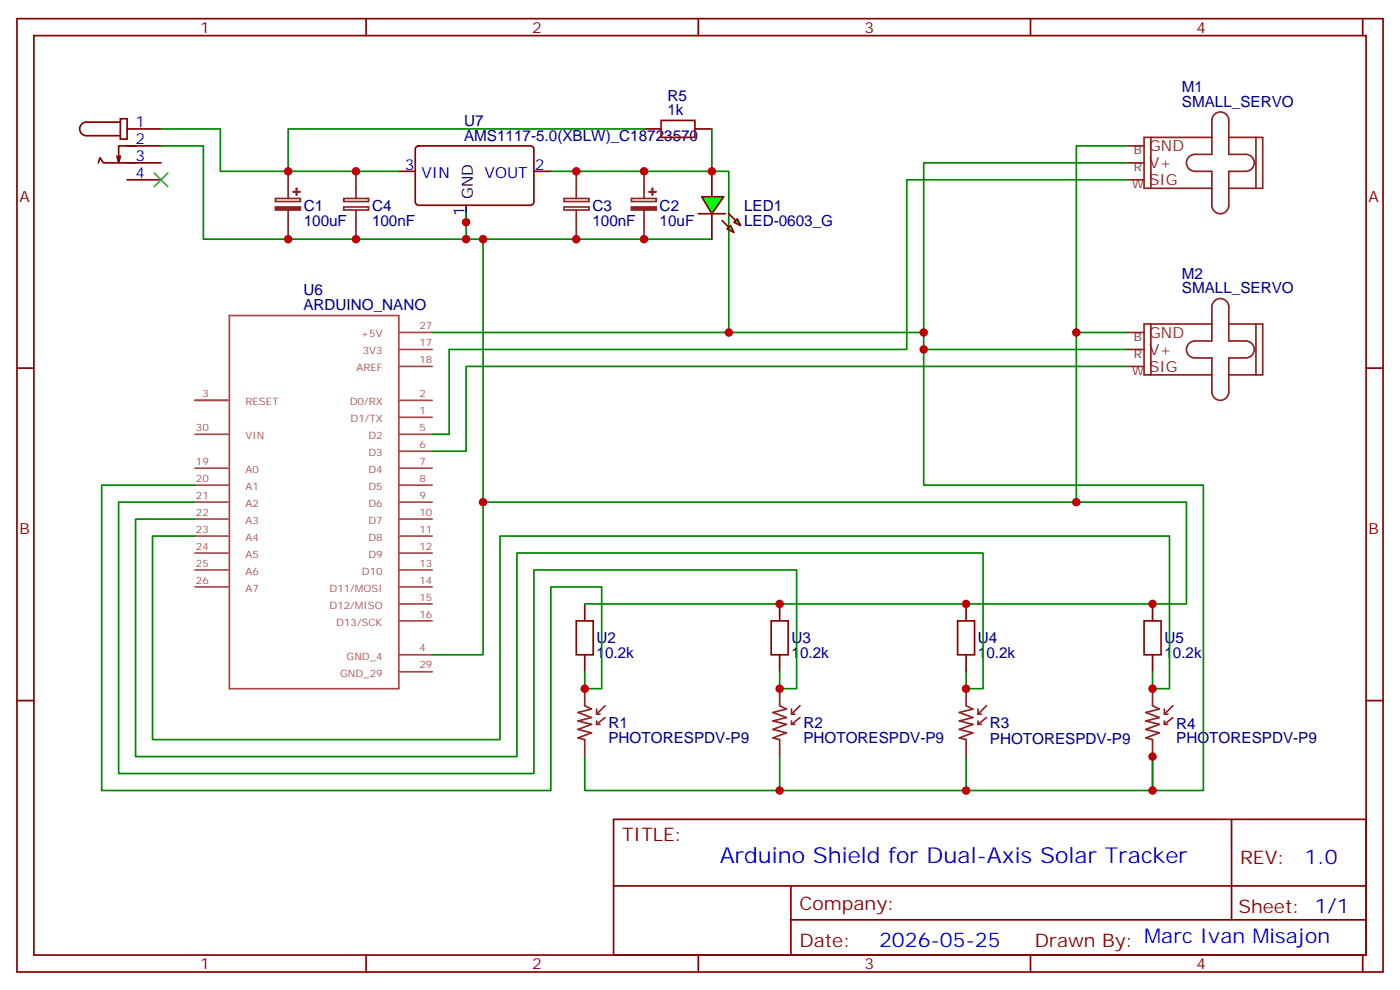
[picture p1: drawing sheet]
<svg xmlns="http://www.w3.org/2000/svg" width="291mm" height="206mm" viewBox="0 0 291 206" stroke-linecap="round" stroke-linejoin="round" font-family="sans-serif">
<g fill="none" stroke="#870000" stroke-width=".35">
<path d="M3.5 3.9h284.4v198.2h-284.4zM7.1 7.4h277.2v191.2h-277.2zM76.2 3.9v3.5M145.3 3.9v3.5M214.5 3.9v3.5M283.6 3.9v3.5M20.5 33.9l.3-1.1 .7 1.1h6.7M24.3 32.5l.4 1.4M25 24.7h1.5v4.2h-1.5zM25 25.4h-7a1.41 1.41 0 0 0-1.4 1.4 1.41 1.41 0 0 0 1.4 1.4h7M26.5 37.4h7M26.5 30.3h7"/>
<path d="M26.5 33.9h7M26.5 26.8h7M28.2 30.3h-3.5v3.6l.3-1.4M82.9 35.6h3.5M86.7 30.5l.4-.2h23.3a.71 .71 0 0 1 .7 .7v11a.76 .76 0 0 1-.7 .7h-23.3a.76 .76 0 0 1-.7-.7v-11zM111.1 35.6h3.6M134.1 26.8h3.5M144.6 26.8h3.6M148.2 35.6v5.3M148.2 44.4v5.3M3.5 76.6h3.6M284.3 76.6h3.6"/>
<path d="M121.7 125.6v3.5M121.7 136.2v3.5M162.3 125.6v3.5M162.3 136.2v3.5M201.1 125.6v3.5M201.1 136.2v3.5M239.9 125.6v3.5M239.9 136.2v3.5M3.5 145.7h3.6M284.3 145.7h3.6M127.7 170.4h156.6v28.2h-156.6zM256.3 170.4v20.9"/>
<path d="M76.2 198.6v3.5M127.7 184.2h156.5M145.3 198.6v3.5M164.6 191.3h119.6M164.6 184.2v14.1M214.5 198.6v3.5M283.6 198.6v3.5"/>
</g>
<g fill="none" stroke="#8c2424" stroke-width=".35">
<path d="M60 35.6v5.7M74.1 35.6v5.7M119.9 35.6v5.7M134.1 35.6v5.7M234.6 37.4h3.5M234.6 33.9h3.5M234.6 30.3h3.5M239.5 28.6v10.6M252.2 28.6h-14.1v10.6h14.1M252.8 23.8a1.76 1.76 0 0 1 1.9-.4 1.76 1.76 0 0 1 1.1 1.6v7.1h3.5a1.76 1.76 0 0 1 1.8 1.8 1.76 1.76 0 0 1-1.8 1.7h-3.5v7.1a1.76 1.76 0 0 1-1.8 1.7 1.76 1.76 0 0 1-1.8-1.7v-7.1h-3.5a1.76 1.76 0 0 1-1.8-1.7 1.76 1.76 0 0 1 1.8-1.8h3.5v-7.1l.1-.4zM255.8 28.6h7v10.6h-7M261.4 28.6v10.6"/>
<path d="M57.3 41.3h5.2v.6h-5.2zM60 43.7v6M71.5 43h5.2v.7h-5.2zM71.5 41.3h5.2v.6h-5.2zM74.1 43.7v6M117.4 43h5.2v.7h-5.2zM117.4 41.3h5.2v.6h-5.2zM119.9 43.7v6M131.4 41.3h5.2v.6h-5.2zM134.1 43.7v6M234.6 76.2h3.5M234.6 72.7h3.5"/>
<path d="M234.6 69.1h3.5M239.5 67.4v10.6M252.2 67.4h-14.1v10.6h14.1M252.8 62.6a1.76 1.76 0 0 1 1.9-.4 1.76 1.76 0 0 1 1.1 1.7v7h3.5a1.76 1.76 0 0 1 1.8 1.8 1.76 1.76 0 0 1-1.8 1.7h-3.5v7.1a1.76 1.76 0 0 1-1.8 1.8 1.76 1.76 0 0 1-1.8-1.8v-7.1h-3.5a1.76 1.76 0 0 1-1.8-1.7 1.76 1.76 0 0 1 1.8-1.8h3.5v-7l.1-.5zM255.8 67.4h7v10.6h-7M261.4 67.4v10.6M121.7 143.2v3.6l1.4 .7-2.8 .7 2.8 1-2.8 .7 2.8 .7-2.8 1.1 2.8 .7-2.8 1.1 1.4 .3v3.5M124.2 148.5h.7M124.2 147.5v1M124.2 149.9v.7M124.2 150.6h.7M125.9 146.8l-1.7 1.7"/>
<path d="M125.9 149.2l-1.7 1.4M162.3 143.2v3.6l1.4 .7-2.8 .7 2.8 1-2.8 .7 2.8 .7-2.8 1.1 2.8 .7-2.8 1.1 1.4 .3v3.5M164.7 148.5h.8M164.7 150.6h.8M164.7 147.5v1M164.7 149.9v.7M166.5 146.8l-1.8 1.7M166.5 149.2l-1.8 1.4M201.1 143.2v3.6l1.4 .7-2.8 .7 2.8 1-2.8 .7 2.8 .7-2.8 1.1 2.8 .7-2.8 1.1 1.4 .3v3.5M203.6 148.5h.7M203.6 150.6h.7M203.6 147.5v1"/>
<path d="M203.6 149.9v.7M205.3 146.8l-1.7 1.7M205.3 149.2l-1.7 1.4M239.9 143.2v3.6l1.4 .7-2.8 .7 2.8 1-2.8 .7 2.8 .7-2.8 1.1 2.8 .7-2.8 1.1 1.4 .3v3.5M242.4 148.5h.7M242.4 150.6h.7M242.4 147.5v1M242.4 149.9v.7M244.1 146.8l-1.7 1.7M244.1 149.2l-1.7 1.4"/>
</g>
<g fill="none" stroke="#008700" stroke-width=".35">
<path d="M33.5 30.3h8.8v19.4h105.9M33.5 26.8h12.4v8.8h37M114.7 35.6h37v33.5M234.6 37.4h-45.9v35.3h-95.2v17.6h-3.5M234.6 30.3h-10.6v38.8h10.6M234.6 33.9h-42.3v35.2M97 44.4v5.3M100.5 49.7v54.7M90 69.1h102.3v3.6h42.3M192.3 72.7v28.2h58.2v63.5h-10.6v-7.1v7.1h-118.2v-7.1M224 69.1v35.3M234.6 76.2h-137.6v17.6h-7"/>
<path d="M40.6 100.9h-19.4v63.5h93.5v-42.3h10.5v21.1h-3.5v-3.5M40.6 104.4h-15.9v56.5h86.4v-42.4h54.7v24.7h-3.5v-3.5M40.6 107.9h-12.4v49.4h79.4v-42.3h97v28.2h-3.5v-3.5M40.6 111.5h-8.9v42.3h72.4v-42.3h139.3v31.7h-3.5v-3.5M121.7 125.6h125.2v-21.2h-146.4v31.8h-10.5M162.3 157.3v7.1M201.1 157.3v7.1"/>
</g>
<path d="M137.6 25h7v3.6h-7zM119.9 129.1h3.6v7.1h-3.6zM160.5 129.1h3.5v7.1h-3.5zM199.3 129.1h3.5v7.1h-3.5zM238.1 129.1h3.6v7.1h-3.6z" fill="none" stroke="#a10000" stroke-width=".35"/>
<g fill="none" stroke="#a64a4a" stroke-width=".35">
<path d="M47.7 65.6h35.3v77.6h-35.3zM83 72.7h7M83 76.2h7M83 69.1h7M40.6 83.3h6.9M40.6 90.3h6.9M40.6 97.4h6.9M83 86.8h7M83 83.3h7M83 90.3h7M83 93.8h7M83 97.4h7"/>
<path d="M40.6 100.9h6.9M40.6 104.4h6.9M40.6 107.9h6.9M40.6 111.5h6.9M40.6 115h6.9M40.6 118.5h6.9M83 100.9h7M83 104.4h7M83 107.9h7M83 111.5h7M83 115h7M83 118.5h7"/>
<path d="M40.6 122.1h6.9M83 139.7h7M83 129.1h7M83 122.1h7M83 125.6h7M83 136.2h7"/>
</g>
<path d="M32.1 36l2.8 2.8M34.9 36l-2.8 2.8" fill="none" stroke="#3c3" stroke-width=".35"/>
<path d="M97 42.7v3.5" fill="none" stroke="#000" stroke-width=".35"/>
<g fill="#8c2424" stroke="#8c2424" stroke-width=".35">
<path d="M57.3 43h5.2v.7h-5.2z"/>
<path d="M61 39.9h1.4z"/>
<path d="M61.7 39.2v1.4z"/>
<path d="M131.4 43h5.2v.7h-5.2z"/>
<path d="M135.1 39.9h1.4z"/>
<path d="M135.8 39.2v1.4z"/>
</g>
<g fill="#0f0" stroke="#870000" stroke-width=".35">
<path d="M151.3 47.6l.7-.7 .8 1.4z"/>
<path d="M153.5 45.5l.7 1.4-1.4-.7z"/>
</g>
<g fill="#870000" stroke="#870000" stroke-width=".35">
<path d="M150.3 45.9l1.4 1.4z"/>
<path d="M151.7 44.4l1.4 1.5z"/>
</g>
<path d="M145.3 44.4h5.7z" fill="#f00" stroke="#870000" stroke-width=".35"/>
<path d="M146 40.9h4.6l-2.4 3.5z" fill="#0f0" stroke="#870000" stroke-width=".35"/>
<path d="M134.1 26.8h-74.1v8.8M148.2 26.8v8.8" fill="none" stroke="#008700" stroke-width=".35"/>
<g fill="#c00">
<circle cx="162.3" cy="164.4" r=".88"/>
<circle cx="201.1" cy="164.4" r=".88"/>
<circle cx="239.9" cy="164.4" r=".88"/>
<circle cx="239.9" cy="157.3" r=".88"/>
<circle cx="162.3" cy="125.6" r=".88"/>
<circle cx="201.1" cy="125.6" r=".88"/>
<circle cx="239.9" cy="125.6" r=".88"/>
<circle cx="224" cy="104.4" r=".88"/>
<circle cx="224" cy="69.1" r=".88"/>
<circle cx="192.3" cy="69.1" r=".88"/>
<circle cx="192.3" cy="72.7" r=".88"/>
<circle cx="119.9" cy="49.7" r=".88"/>
<circle cx="74.1" cy="49.7" r=".88"/>
<circle cx="97" cy="49.7" r=".88"/>
<circle cx="97" cy="46.2" r=".88"/>
<circle cx="100.5" cy="104.4" r=".88"/>
<circle cx="100.5" cy="49.7" r=".88"/>
<circle cx="74.1" cy="35.6" r=".88"/>
<circle cx="119.9" cy="35.6" r=".88"/>
<circle cx="60" cy="49.7" r=".88"/>
<circle cx="60" cy="35.6" r=".88"/>
<circle cx="134.1" cy="49.7" r=".88"/>
<circle cx="151.7" cy="69.1" r=".88"/>
<circle cx="134.1" cy="35.6" r=".88"/>
<circle cx="148.2" cy="35.6" r=".88"/>
<circle cx="121.7" cy="143.2" r=".88"/>
<circle cx="162.3" cy="143.2" r=".88"/>
<circle cx="201.1" cy="143.2" r=".88"/>
<circle cx="239.9" cy="143.2" r=".88"/>
</g>
<text font-size="4.6" fill="#00f" x="149.8" y="179.4">Arduino Shield for Dual-Axis Solar Tracker</text>
<g font-size="4.2" fill="#00f">
<text x="271.5" y="179.7">1.0</text>
<text x="183" y="197">2026-05-25</text>
</g>
<g font-size="3.9" fill="#800">
<text x="129.5" y="175">TITLE:</text>
<text x="258.1" y="179.7">REV:</text>
<text x="166.4" y="189.2">Company:</text>
<text x="257.7" y="189.8">Sheet: 1/1</text>
<text x="166.4" y="196.8">Date:</text>
<text x="215.4" y="196.9">Drawn By: Marc Ivan Misajon</text>
</g>
<g font-size="3.2" fill="#800">
<text x="41.6" y="6.9">1</text>
<text x="110.8" y="6.9">2</text>
<text x="179.9" y="6.9">3</text>
<text x="249.1" y="6.9">4</text>
<text x="4.1" y="42">A</text>
<text x="284.9" y="42">A</text>
<text x="4.1" y="111.1">B</text>
<text x="284.9" y="111.1">B</text>
<text x="41.6" y="201.6">1</text>
<text x="110.8" y="201.6">2</text>
<text x="179.9" y="201.6">3</text>
<text x="249.1" y="201.6">4</text>
</g>
<g font-size="3.2" fill="#000080">
<text x="138.9" y="24">1k</text>
<text x="138.9" y="21">R5</text>
<text x="246" y="22.2">SMALL_SERVO</text>
<text x="246" y="19.2">M1</text>
<text x="96.6" y="29.3">AMS1117-5.0(XBLW)_C18723570</text>
<text x="96.6" y="26.2">U7</text>
<text x="63.2" y="47">100uF</text>
<text x="63.2" y="44">C1</text>
<text x="77.4" y="47">100nF</text>
<text x="77.4" y="44">C4</text>
<text x="123.3" y="47">100nF</text>
<text x="123.3" y="44">C3</text>
<text x="137.3" y="47">10uF</text>
<text x="137.3" y="44">C2</text>
<text x="154.9" y="47">LED-0603_G</text>
<text x="154.9" y="44">LED1</text>
<text x="246" y="58">M2</text>
<text x="63.2" y="64.6">ARDUINO_NANO</text>
<text x="63.2" y="61.3">U6</text>
<text x="246" y="61">SMALL_SERVO</text>
<text x="124.2" y="136.9">10.2k</text>
<text x="124.2" y="133.7">U2</text>
<text x="164.7" y="136.9">10.2k</text>
<text x="164.7" y="133.7">U3</text>
<text x="203.6" y="136.9">10.2k</text>
<text x="203.6" y="133.7">U4</text>
<text x="242.4" y="136.9">10.2k</text>
<text x="242.4" y="133.7">U5</text>
<text x="126.6" y="154.5">PHOTORESPDV-P9</text>
<text x="126.6" y="151.3">R1</text>
<text x="167.2" y="154.5">PHOTORESPDV-P9</text>
<text x="167.2" y="151.3">R2</text>
<text x="206" y="154.6">PHOTORESPDV-P9</text>
<text x="206" y="151.4">R3</text>
<text x="244.8" y="154.6">PHOTORESPDV-P9</text>
<text x="244.8" y="151.6">R4</text>
</g>
<g font-size="3.2" fill="#00f">
<text x="28.2" y="30">2</text>
<text x="28.2" y="26.5">1</text>
<text x="28.2" y="33.5">3</text>
<text x="84.2" y="35.3">3</text>
<text x="111.3" y="35.3">2</text>
<text x="28.2" y="37">4</text>
<text x="87.7" y="37">VIN</text>
<text x="100.9" y="37">VOUT</text>
</g>
<g font-size="3.2" fill="#8d2323">
<text x="239.2" y="34.9">V+</text>
<text x="239.2" y="31.4">GND</text>
<text x="239.2" y="38.5">SIG</text>
<text x="239.2" y="70.2">GND</text>
<text x="239.2" y="77.3">SIG</text>
<text x="239.2" y="73.7">V+</text>
</g>
<g font-size="3.2">
<text x="98.4" y="41.4" transform="rotate(-90 98.4 41.4)">GND</text>
<text x="96.7" y="44.9" transform="rotate(-90 96.7 44.9)">1</text>
</g>
<g font-size="2.5" fill="#8d2323">
<text x="236" y="35.6">R</text>
<text x="236" y="32.1">B</text>
<text x="235.7" y="39.2">W</text>
<text x="236" y="70.9">B</text>
<text x="235.7" y="78">W</text>
<text x="236" y="74.4">R</text>
</g>
<g font-size="2.1" fill="#a54b4b">
<text x="75.1" y="70.2">+5V</text>
<text x="87.3" y="72">17</text>
<text x="87.3" y="68.4">27</text>
<text x="74.2" y="77.2">AREF</text>
<text x="75.5" y="73.7">3V3</text>
<text x="87.3" y="75.5">18</text>
<text x="42.1" y="82.6">3</text>
<text x="87.3" y="82.6">2</text>
<text x="40.8" y="89.6">30</text>
<text x="51.1" y="84.3">RESET</text>
<text x="72.8" y="84.3">D0/RX</text>
<text x="73" y="87.8">D1/TX</text>
<text x="87.3" y="86.1">1</text>
<text x="87.3" y="89.6">5</text>
<text x="51.1" y="91.4">VIN</text>
<text x="76.7" y="91.4">D2</text>
<text x="76.7" y="94.9">D3</text>
<text x="87.3" y="93.1">6</text>
<text x="40.8" y="100.2">20</text>
<text x="40.8" y="96.7">19</text>
<text x="51.1" y="101.9">A1</text>
<text x="51.1" y="98.4">A0</text>
<text x="76.7" y="98.4">D4</text>
<text x="76.7" y="101.9">D5</text>
<text x="87.3" y="96.7">7</text>
<text x="87.3" y="100.2">8</text>
<text x="40.8" y="103.7">21</text>
<text x="40.8" y="107.3">22</text>
<text x="51.1" y="105.5">A2</text>
<text x="76.7" y="105.5">D6</text>
<text x="87.3" y="103.7">9</text>
<text x="87.3" y="107.3">10</text>
<text x="40.8" y="110.8">23</text>
<text x="51.1" y="109">A3</text>
<text x="51.1" y="112.5">A4</text>
<text x="76.7" y="109">D7</text>
<text x="76.7" y="112.5">D8</text>
<text x="87.3" y="110.8">11</text>
<text x="40.8" y="114.3">24</text>
<text x="40.8" y="117.8">25</text>
<text x="51.1" y="116">A5</text>
<text x="51.1" y="119.6">A6</text>
<text x="75.3" y="119.6">D10</text>
<text x="76.7" y="116">D9</text>
<text x="87.3" y="114.3">12</text>
<text x="87.3" y="117.8">13</text>
<text x="40.8" y="121.4">26</text>
<text x="51.1" y="123.1">A7</text>
<text x="68.6" y="123.1">D11/MOSI</text>
<text x="87.3" y="121.4">14</text>
<text x="87.3" y="124.9">15</text>
<text x="68.6" y="126.6">D12/MISO</text>
<text x="70" y="130.2">D13/SCK</text>
<text x="87.3" y="128.4">16</text>
<text x="72.1" y="137.2">GND_4</text>
<text x="87.3" y="135.5">4</text>
<text x="70.8" y="140.7">GND_29</text>
<text x="87.3" y="139">29</text>
</g>
</svg>
